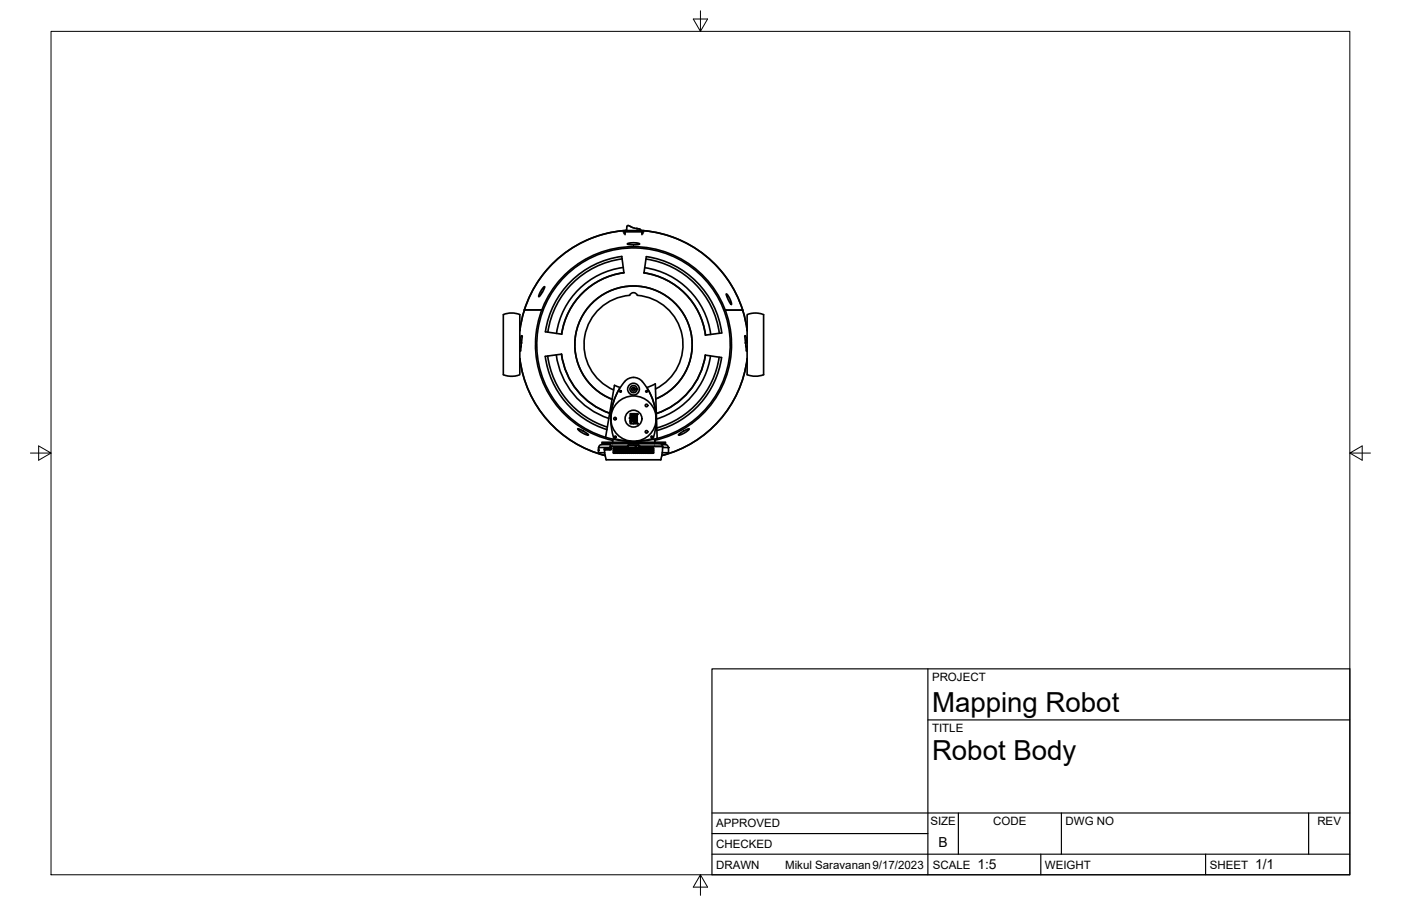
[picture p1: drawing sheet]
<svg xmlns="http://www.w3.org/2000/svg" width="432mm" height="279mm" viewBox="0 0 432 279" stroke-linecap="round" stroke-linejoin="round" font-family="sans-serif">
<!-- layer: Visible -->
<g fill="none" stroke="#000" stroke-width=".51">
<path d="M191.6 79.1a27.4 27.4 0 0 0-23.5 23.2l5 .8a22.4 22.4 0 0 1 19.2-19l-.7-5M191.7 79.8a26.7 26.7 0 0 0-22.8 22.6M192.1 71.1h6.3v.4h-6.3zM192.5 71.5l-.2 .6M192.6 71.7l-.1 .3M192.6 71.5v.9M193.1 71.1l.1-1.2 .4-.4 1.7 .8 1.9 .4 .2 .4M193.1 71.1h-.5M193.3 75.2l2-.4 1.8 .4-2.5 .3zM194.2 69.8l.3 .1M196.2 70.5h.4M197.4 71.1h.5"/>
<path d="M197.8 71.7l.2 .3M197.8 71.5v.9M198 71.5l.2 .6M198.4 71.1a35.3 35.3 0 0 1 31.9 30.9 35.3 35.3 0 0 0-31.9-30.9zM199.1 79.9a26.7 26.7 0 0 1 22.6 22.9M199.2 79.1a27.4 27.4 0 0 1 23.3 23.6l-5 .6a22.4 22.4 0 0 0-19-19.2zM155.1 97a5.7 5.7 0 0 1 5.1 .2v18.2a5.3 5.3 0 0 1-5.1 0zM161.6 95.6h5.4M167.3 88.8l.6-.4-1 2.1-.8 1 .4-1.3zM170.2 81.5a35.3 35.3 0 0 1 21.9-10.4 35.3 35.3 0 0 0-31.9 30.9 35.3 35.3 0 0 1 10-20.5zM192.1 82.5a24 24 0 0 0-20.6 20.3M192.3 84.1a22.4 22.4 0 0 0-19.2 19"/>
<path d="M196.4 91.1a15.3 15.3 0 0 1 13.8 12.3 15.3 15.3 0 0 1-8.2 16.5M196.4 91.1a1.27 1.27 0 0 0-1.1-.8 1.27 1.27 0 0 0-1.2 .8 15.3 15.3 0 0 0-13.9 12.6 15.3 15.3 0 0 0 8.9 16.6M198.7 82.5a24 24 0 0 1 20.4 20.6M223.5 95.6h5.4M223.8 90.7l.5 .4 .6 1 .5 1.8-.9-1.4zM160.2 105.7h.5M160.2 106.9h.4M160.2 110.6a35.3 35.3 0 0 0 26.3 29.9M160.3 105.7l.2-1.6 .3-.6-.1 2.3M160.7 105.8h.1M160.7 105.8l-.3 2.5-.1-1.4M168.8 109.8a26.7 26.7 0 0 0 18.4 21.9"/>
<path d="M171.4 109.4a24 24 0 0 0 16.2 19.6M173 109.2a22.4 22.4 0 0 0 14.9 18.3M173.1 109.2l-5.1 .7a27.4 27.4 0 0 0 19.1 22.6M190.9 120h.1M190.9 119.9a18.2 18.2 0 0 0-2.6 8.9M191.2 119.5l-1.8-.7-2.8 16.1M199.3 119.5l2.7-1.1 .5 16.8M199.6 120a17.8 17.8 0 0 1 2.6 8.8M217.4 109.5a22.4 22.4 0 0 1-15.1 18.1 22.5 22.5 0 0 0 15.1-18.1l5 .8a27.4 27.4 0 0 1-19.9 22.5M219 109.8a24 24 0 0 1-16.7 19.4M221.7 110.1a26.7 26.7 0 0 1-19.3 21.9M229.7 105.8l.3 2.4 .2-1.3"/>
<path d="M229.7 105.7h.6M229.7 105.8h.1M229.9 106.9h.4M230.2 105.7l-.2-1.6-.4-.6 .2 2.3M230.3 110.6a35.3 35.3 0 0 1-26.3 29.9M235.4 115.5a6 6 0 0 1-5.1-.1v-18.2a5.3 5.3 0 0 1 5.1 0v18.4M178.1 132.2l1.7 .7 1.6 1.2h-.5l-1.3-.5zM184.5 138.7v.3zM185.4 137.1h2.7M185.5 137.1a.9 .9 0 0 0-.9 .9M186.4 138.7h.1M186.4 138.6v.1"/>
<path d="M188.1 138h-3.7v1.6h2M188.1 136.8h15.2l.5 .2 .4 .6h-7.1l-.3-.3h-3.1l-.3 .3h-4.8a.37 .37 0 0 1-.5-.1 .37 .37 0 0 1 0-.4zM188.1 137.6v.8h-1.8v.2M188.2 129.2v.4M188.3 129.1v.5a13 13 0 0 0 1.1 5.7l.3 .1M188.3 129.1h.1M188.3 128.7a17.3 17.3 0 0 1 5-11.7 3.7 3.7 0 0 1 5.4 1.5 18.2 18.2 0 0 1 3.5 10.2M188.4 137.6v1h-2.1M188.4 138.1h.1M188.4 137.6v.2M188.8 136.4h-3.3v.4h3.3M188.8 136.4v.4h13"/>
<path d="M189.1 138.3v1.3h.3M189.1 138.3h.3v1.3M189.1 138.2l.3 .1-.1 1.5-.2-.1zM189.1 138.9l.2 .2 .1-.2M189.1 135h.1M189.2 135.5h-.4v.9M189.7 135.4l4.7 .7M189.7 139.6l.2-1.4 .1 1.4h-.3M189.7 138.2l.3 .1-.1 1.5-.2-.1zM189.7 138.9l.2 .2 .1-.2M190.2 139.6l.2-1.4 .2 1.4M190.3 138.2h.3l-.1 1.6-.3-.2z"/>
<path d="M190.3 138.9l.1 .2 .2-.2M190.3 139.6h.3M190.9 139.6h.3l-.2 .2zM190.9 138.3l.1-.2 .2 .2v1.3M190.9 138.3h.3v1.3M190.9 138.3v1.3M190.9 138.9l.2 .2 .1-.2M191.5 138.2l.3 .1-.1 1.5-.2-.1zM191.5 138.9l.2 .2 .1-.2M191.8 139.6h-.3l.1-1.4 .2 1.4M192 139.6l.3-1.4 .1 1.4h-.3M192.1 138.2h.3l-.1 1.6-.3-.2z"/>
<path d="M192.1 138.9l.1 .2 .2-.2M192.7 139.6l.1-1.4 .2 1.4h-.3M192.7 138.2l.3 .1-.1 1.5-.2-.1zM192.7 138.9l.2 .2 .1-.2M193.3 139.6l.1-1.4 .2 1.4M193.3 138.2l.3 .1-.1 1.5-.2-.1zM193.3 138.9l.2 .2 .1-.2M193.3 139.6h.3M193.4 137.7l.3 .3h3.1l.2-.3M193.4 137.7h-4.9l-.1 .7-.3 .3h-1.8l.5 3.1M193.4 137.6v.1M193.4 137.6h.1"/>
<path d="M193.4 137.6l.3 .4h3.1l.2-.3M193.5 137.6h.1M193.7 137.3l-.3 .3M193.7 137.3h3M193.7 137.3h.1M193.9 138.9l.1 .2 .2-.2M193.9 138.2h.3l-.1 1.6-.3-.2zM194.2 139.6h-.4l.2-1.4 .2 1.4M194.2 127.6h1v.6h-1zM194.2 128.4h1v.6h-1.2l.2-.1zM194.2 129.2h1v.7h-1zM194.2 130.1h.2v.4h.8v.2h-1z"/>
<path d="M194.4 127.7h.7v.4h-.7zM194.4 128.6h.7v.3h-.7zM194.4 129.4h.7v.3h-.7zM194.5 138.2l.3 .1-.1 1.5-.2-.1zM194.5 138.9l.2 .2 .1-.2M194.8 139.6h-.3l.1-1.4 .2 1.4M195.1 139.6l.2-1.4 .1 1.4h-.3M195.1 138.2l.3 .1-.1 1.5-.2-.1zM195.1 138.9l.2 .2 .1-.2M195.2 139.1h.1M195.4 127.6h.4v.2h-.4zM195.4 130.1h1l.2 .6h-1.2z"/>
<path d="M195.4 129.2h.7v.4l.3-.4v.7h-1zM195.4 128l1.2-.2v-.2h-.6v.4h.4v.2h-1zM195.4 128.4h1v.6h-.5v-.4h-.3v.4h-.2zM195.6 130.3h.6v.2h-.6zM195.6 129.4h.3v.2h-.3zM195.6 139.6l.3-1.4 .1 1.4h-.3M195.7 138.2h.3l-.1 1.6-.3-.2zM195.7 138.9l.1 .2 .2-.2M196.1 128.6h.2v.3h-.2zM196.3 139.6l.1-1.4 .2 1.4M196.3 138.2l.3 .1-.1 1.5-.2-.1zM196.3 138.9l.2 .2 .1-.2"/>
<path d="M196.3 139.6h.3M196.6 139l-.2 .1M196.7 137.3h.1M196.7 137.3l.3 .3M196.9 138.2l.3 .1-.1 1.5-.3-.1zM196.9 138.9l.2 .2 .1-.2M197 137.6h.1M197 137.7h7.2l-.2 2.7M197 137.6v.1M197.1 137.6v.1M197.1 137.6h.1M197.2 139.6h-.4l.2-1.4 .2 1.4"/>
<path d="M197.2 138.5l-.3 .2M197.4 139.6l.3-1.4 .1 1.4h-.3M197.5 138.2h.3l-.1 1.6-.3-.2zM197.5 138.9l.1 .2 .2-.2M197.5 138.2v.1M197.6 138.2h.1M198.1 139.6l.1-1.4 .2 1.4h-.3M198.1 138.2l.3 .1-.1 1.5-.2-.1zM198.1 138.9l.2 .2 .1-.2M198.6 139.6l.3-1.4 .1 1.4h-.3M198.7 138.2l.3 .1-.1 1.5-.3-.1zM198.7 138.9l.2 .2 .1-.2"/>
<path d="M199.3 138.9l.1 .2 .2-.2M199.3 138.2h.3l-.1 1.6-.3-.2zM199.6 139.6h-.4l.2-1.4 .2 1.4M199.6 138.6l-.3 .2 .3-.2M199.9 138.2l.3 .1-.1 1.5-.2-.1zM199.9 138.9l.2 .2 .1-.2M200 138.2l-.1 .1M200.1 138.2l-.2 .1M200.2 139.6h-.3l.1-1.4 .2 1.4M200.4 139.6l.3-1.4 .1 1.5-.3-.1M200.5 138.2l.3 .1-.1 1.5-.3-.2zM200.5 138.9l.1 .2 .2-.2"/>
<path d="M200.5 138.9h.2v.2M200.9 135.4l-4.8 .7M201 139.6l.3-1.4 .1 1.4h-.3M201.1 138.9l.1 .2 .2-.2M201.1 138.2h.3l-.1 1.6-.3-.2zM201.2 139.1h.1M201.3 135.5h.5v1.3h3.3v-.4h-16.3M201.3 135h.1M201.3 138.2v.9M201.8 135.8a30.2 30.2 0 0 0 18.4-46.5 30.2 30.2 0 0 0-50 .1 30.2 30.2 0 0 0 18.6 46.4M202.1 123a18.1 18.1 0 0 0 7.4-27.8 18.1 18.1 0 0 0-28.7 .3 18.1 18.1 0 0 0 7.9 27.6M202.2 129.1h.1"/>
<path d="M202.2 129.1l-.4 4.5-.4 1.2-.6 .6M204 137.1h1M204.1 137.6v.1M204.2 138h1.8v1.6h-1.9M205.1 137.1a.9 .9 0 0 1 .9 .9M209.2 134l2.1-1.4 1.1-.4-1.5 1.4-1.3 .5-.4 .1zM186.8 141.8h.1M186.8 141.8h16.8M203.7 141.8h.1M204 140.4l-.3 1.4"/>
<circle cx="195.3" cy="106.3" r="29.8"/>
<circle cx="189.6" cy="129.1" r=".39"/>
<circle cx="189.6" cy="134.7" r=".24"/>
<circle cx="191.3" cy="120.7" r=".24"/>
<circle cx="195.3" cy="129.1" r="7"/>
<circle cx="195.3" cy="129.1" r="2.59"/>
<circle cx="195.3" cy="120" r="1.81"/>
<circle cx="195.3" cy="120" r="1.11"/>
<circle cx="195.3" cy="120" r=".6"/>
<circle cx="195.3" cy="120" r=".2"/>
<circle cx="195.9" cy="137.6" r=".1"/>
<circle cx="199.3" cy="125" r=".39"/>
<circle cx="199.3" cy="133.2" r=".39"/>
<circle cx="199.3" cy="120.7" r=".24"/>
<circle cx="200.9" cy="134.7" r=".24"/>
</g>
<g fill="#000">
<circle cx="196.2" cy="70.5" r=".25"/>
<circle cx="196.6" cy="70.5" r=".25"/>
<circle cx="184.5" cy="138" r=".25"/>
<circle cx="193.8" cy="137.3" r=".25"/>
<circle cx="197" cy="137.6" r=".25"/>
<circle cx="206" cy="138" r=".25"/>
</g>
<!-- layer: Border -->
<path d="M15.7 9.7h400.3v260.1h-400.3zM215.9 3.3v6.4l-2.2-3.8h4.4l-2.2 3.8M9.4 139.7h6.3l-3.8-2.2v4.4l3.8-2.2M416 139.7l3.8 2.2v-4.4l-3.8 2.2h6.4M215.9 269.8l2.2 3.8h-4.4l2.2-3.8v6.3" fill="none" stroke="#000" stroke-width=".31"/>
<!-- layer: Titleblock -->
<path d="M219.4 206.3h196.6v63.5h-196.6zM286 206.3v63.5M286 222h130M219.4 257.1h66.6M219.4 250.7h196.6M295.4 250.7v12.7M327.1 250.7v12.7M403.3 250.7v12.7M219.4 263.4h196.6M320.8 263.4v6.4M371.6 263.4v6.4" fill="none" stroke="#000" stroke-width=".36"/>
<g font-size="8.5">
<text x="287.3" y="219.5">Mapping Robot</text>
<text x="287.3" y="234.5">Robot Body</text>
</g>
<g font-size="4.3">
<text x="289.3" y="261.2">B</text>
<text x="301.2" y="268.1">1:5</text>
<text x="386.8" y="268.1">1/1</text>
</g>
<g font-size="3.5">
<text x="287.3" y="210.1">PROJECT</text>
<text x="287.3" y="225.8">TITLE</text>
<text x="220.7" y="255.2">APPROVED</text>
<text x="286.7" y="254.5">SIZE</text>
<text x="306.1" y="254.5">CODE</text>
<text x="328.4" y="254.5">DWG NO</text>
<text x="406" y="254.5">REV</text>
<text x="220.7" y="261.5">CHECKED</text>
<text x="220.7" y="267.9">DRAWN</text>
<text x="242" y="267.9">Mikul Saravanan9/17/2023</text>
<text x="287.5" y="267.9">SCALE</text>
<text x="322.1" y="267.9">WEIGHT</text>
<text x="372.9" y="267.9">SHEET</text>
</g>
</svg>
